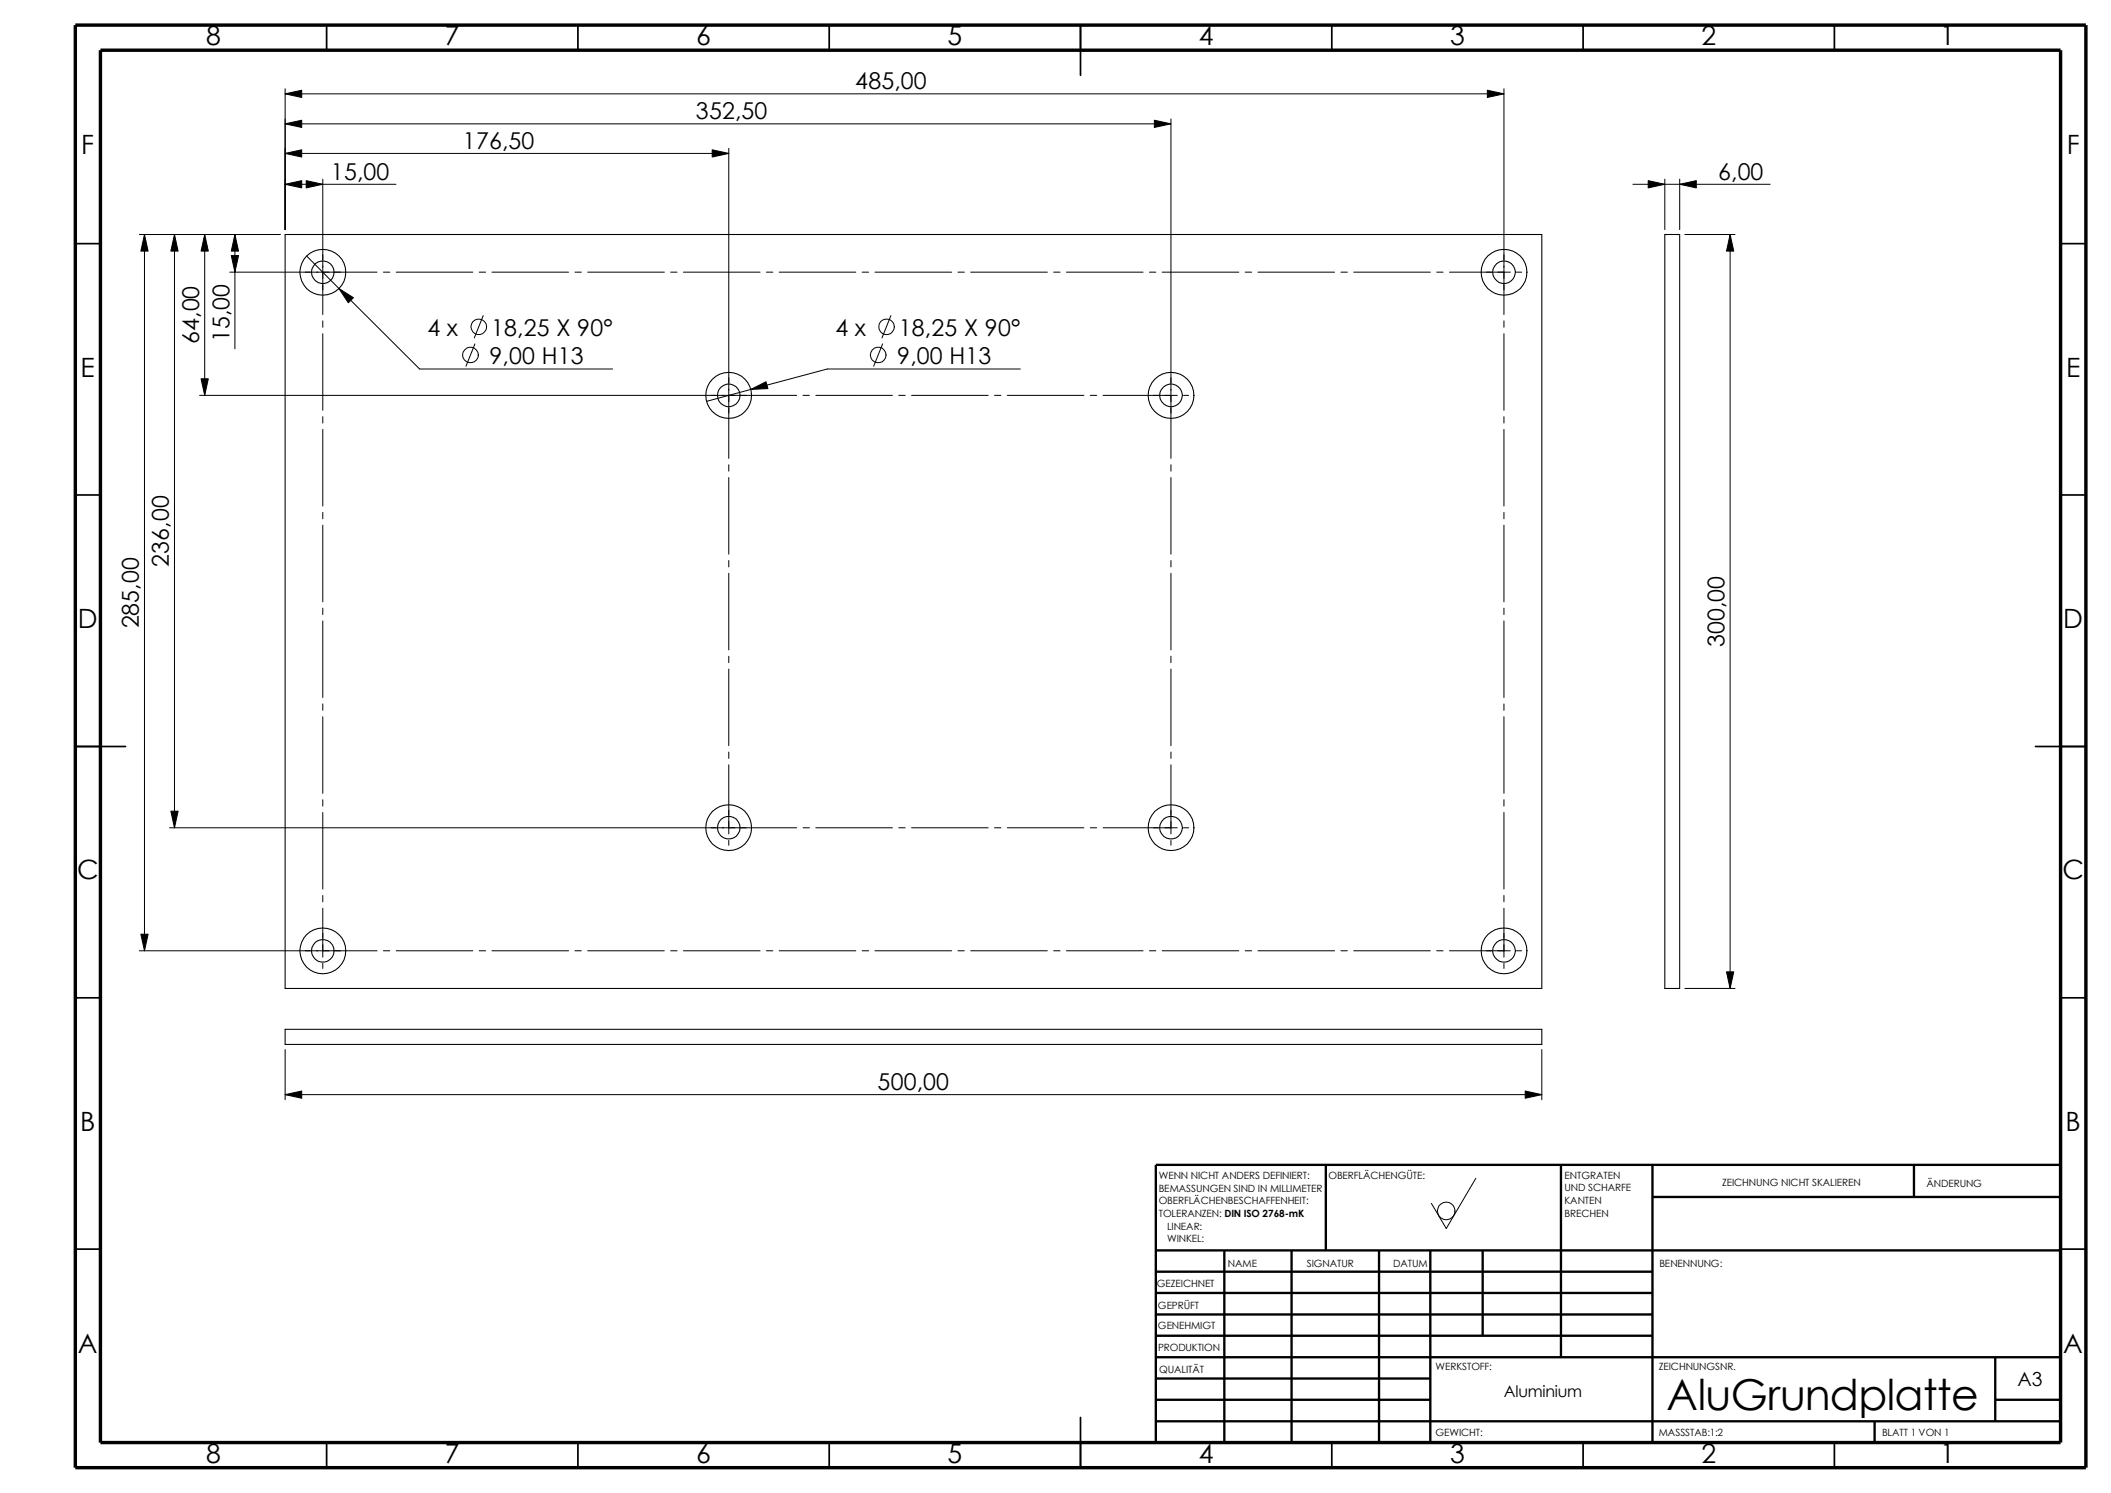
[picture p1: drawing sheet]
<svg xmlns="http://www.w3.org/2000/svg" width="420mm" height="297mm" viewBox="0 0 420 297" stroke-linecap="round" stroke-linejoin="round" font-family="sans-serif">
<g fill="none" stroke="#000" stroke-width=".34">
<path d="M65 5v5M115 5v5M165 5v5M215 5v10M265 5v5M315 5v5M365 5v5M15 48.5h5M410 48.5h5M15 98.5h5M410 98.5h5M15 148.5h10"/>
<path d="M405 148.5h10M15 198.5h5M410 198.5h5M15 248.5h5M410 248.5h5M65 287v5M115 287v5M165 287v5M215 282v10M265 287v5M315 287v5M365 287v5"/>
</g>
<g fill="none" stroke="#000" stroke-width=".47">
<path d="M263.8 231.7v17.1M310.6 231.7v38.3M328.8 238.1h81.2M328.8 231.7v55.3M380.8 231.7v6.4M410 231.7h-180v55.3M230 248.8h180M230 257.2h98.8M230 253h98.8M243.6 248.8v38.2M257 248.8v38.2M274.4 248.8v38.2"/>
<path d="M284.6 248.8v38.2M295 248.8v16.9M230 278.5h54.6M230 270h180M230 274.2h54.6M230 261.5h98.8M230 265.7h98.8M397 278.5h13M397 270v12.7M230 282.7h180M373 282.7v4.3"/>
</g>
<path d="M15 5h400v287h-400zM20 10h390v277h-390z" fill="none" stroke="#000" stroke-width=".68" stroke-linecap="butt"/>
<g fill="none" stroke="#000" stroke-width=".21">
<path d="M56.7 46.7h250v149.9h-250zM331.2 46.7h3v149.9h-3zM56.7 204.8h250v3h-250z"/>
<circle cx="64.2" cy="54.2" r="2.24"/>
<circle cx="64.2" cy="54.2" r="4.6"/>
<circle cx="299.2" cy="54.2" r="4.6"/>
<circle cx="299.2" cy="54.1" r="2.25"/>
<circle cx="145" cy="78.6" r="4.6"/>
<circle cx="145" cy="78.7" r="2.24"/>
<circle cx="233" cy="78.6" r="4.6"/>
<circle cx="233" cy="78.7" r="2.25"/>
<circle cx="145" cy="164.6" r="4.6"/>
<circle cx="145" cy="164.7" r="2.25"/>
<circle cx="233" cy="164.6" r="4.6"/>
<circle cx="233" cy="164.6" r="2.26"/>
<circle cx="64.2" cy="189.2" r="2.24"/>
<circle cx="64.2" cy="189.2" r="4.6"/>
<circle cx="299.2" cy="189.2" r="4.6"/>
<circle cx="299.2" cy="189.1" r="2.25"/>
</g>
<g fill="none" stroke="#000" stroke-width=".2">
<path d="M56.7 17.7v28M56.7 18.7h242.5M299.2 17.7v44.9M56.7 36.7h22.1M56.7 24.6h176.3M56.7 30.5h88.3M64.2 35.6v27M145 29.5v61.7M233 23.7v67.5M324.9 36.7h27.3M331.2 35.6v10.1M334.2 35.6v10.1"/>
<path d="M27.7 46.7h28M28.7 46.7v142.4M34.7 46.7v118M40.7 46.7v32M45.7 54.1h29.3M46.7 46.7v22.7M61 50.9l22.5 22.5h38.4M76.3 54.1h1.3M78.8 54.1h15.3M95.3 54.1h1.3M97.9 54.1h15.2M114.4 54.1h1.3"/>
<path d="M116.9 54.1h15.3M133.4 54.1h1.3M136 54.1h15.2M152.5 54.1h1.3M155 54.1h15.3M171.5 54.1h1.3M174.1 54.1h15.2M190.6 54.1h1.3M193.1 54.1h15.3M209.6 54.1h1.3M212.2 54.1h15.2M228.7 54.1h1.3"/>
<path d="M231.2 54.1h15.3M247.7 54.1h1.3M250.3 54.1h15.2M266.8 54.1h1.3M269.3 54.1h15.3M285.8 54.1h1.3M288.4 54.1h12.1M301.7 54.1h1M335.2 46.7h10M344.2 46.7v149.9M39.7 78.7h118.8M64.2 63.8v1.3"/>
<path d="M64.2 66.4v15.2M94.5 68.4l-1.8 4.5M96.1 62.8l-1.7 4.4M159.8 78.7h1.2M162.3 78.7h15.2M175.6 68.4l-1.8 4.5M177.2 62.8l-1.7 4.4M178.8 78.7h1.3M181.4 78.7h15.2M197.9 78.7h1.2M200.4 78.7h15.2M203 73.4h-38.4l-24 6.4"/>
<path d="M216.9 78.7h1.3M219.5 78.7h14.7M235.5 78.7h1M299.2 63.8v1.3M299.2 66.4v15.2M64.2 82.9v1.3M64.2 85.4v15.3M145 92.5v1.2M145 95v15.2M233 92.5v1.2M233 95v15.2M299.2 82.9v1.3"/>
<path d="M299.2 85.4v15.3M64.2 101.9v1.3M64.2 104.5v15.2M145 111.5v1.3M145 114v15.3M233 111.5v1.3M233 114v15.3M299.2 101.9v1.3M299.2 104.5v15.2M64.2 121v1.3M64.2 123.5v15.3M145 130.6v1.2"/>
<path d="M145 133.1v15.2M233 130.6v1.2M233 133.1v15.2M299.2 121v1.3M299.2 123.5v15.3M64.2 140v1.3M64.2 142.6v15.2M64.2 159.1v1.3M145 149.6v1.3M145 152.1v13.8M233 149.6v1.3M233 152.1v13.8"/>
<path d="M299.2 140v1.3M299.2 142.6v15.2M299.2 159.1v1.3M33.7 164.7h124.8M64.2 161.6v15.3M64.2 178.1v1.3M145 167.2v.9M159.8 164.7h1.2M162.3 164.7h15.2M178.8 164.7h1.3M181.4 164.7h15.2M197.9 164.7h1.2"/>
<path d="M200.4 164.7h15.2M216.9 164.7h1.3M219.5 164.7h14.7M233 167.2v.9M235.5 164.7h1M299.2 161.6v15.3M299.2 178.1v1.3M27.7 189.1h47.3M64.2 180.7v9.7M64.2 191.6v1.1M76.3 189.1h1.3M78.8 189.1h15.3"/>
<path d="M95.3 189.1h1.3M97.9 189.1h15.2M114.4 189.1h1.3M116.9 189.1h15.3M133.4 189.1h1.3M136 189.1h15.2M152.5 189.1h1.3M155 189.1h15.3M171.5 189.1h1.3M174.1 189.1h15.2M190.6 189.1h1.3M193.1 189.1h15.3"/>
<path d="M209.6 189.1h1.3M212.2 189.1h15.2M228.7 189.1h1.3M231.2 189.1h15.3M247.7 189.1h1.3M250.3 189.1h15.2M266.8 189.1h1.3M269.3 189.1h15.3M285.8 189.1h1.3M288.4 189.1h12.1M299.2 180.7v9.7M299.2 191.6v1.1"/>
<path d="M301.7 189.1h1M335.2 196.6h10M56.7 208.8v10M56.7 217.8h250M306.7 208.8v10M293.6 234.4l-5.9 10-2.9-5"/>
<circle cx="93.6" cy="70.6" r="1.56"/>
<circle cx="95.3" cy="65" r="1.56"/>
<circle cx="174.7" cy="70.6" r="1.56"/>
<circle cx="176.4" cy="65" r="1.56"/>
<circle cx="287.7" cy="240.9" r="1.75"/>
</g>
<g fill="#000" stroke="#000" stroke-width=".2">
<path d="M56.7 18.7l3.3-.8v1.5zM295.9 17.9l3.3 .8-3.3 .7zM56.7 36.7l3.3-.8v1.5zM56.7 24.6l3.3-.7v1.5zM56.7 30.5l3.3-.7v1.4zM60.9 35.9l3.3 .8-3.3 .7zM141.7 29.8l3.3 .7-3.3 .7zM229.7 23.9l3.3 .7-3.3 .8zM327.9 35.9l3.3 .8-3.3 .7zM334.2 36.7l3.3-.8v1.5zM28.7 46.7l.8 3.3h-1.5zM34.7 46.7l.7 3.3h-1.4z"/>
<path d="M40.7 46.7l.7 3.3h-1.4zM46 50.8h1.5l-.8 3.3zM46.7 46.7l.8 3.3h-1.5zM67.4 57.4l2.9 1.8-1 1zM344.2 46.7l.7 3.3h-1.4zM40 75.4h1.4l-.7 3.3zM149.4 77.5l3-1.6 .4 1.4zM34 161.4h1.4l-.7 3.3zM28 185.8h1.5l-.8 3.3zM343.5 193.3h1.4l-.7 3.3zM56.7 217.8l3.3-.8v1.5zM303.4 217l3.3 .8-3.3 .7z"/>
</g>
<text font-size="8.5" x="331.6" y="280.6">AluGrundplatte</text>
<g font-size="5.3">
<text x="41" y="9">8</text>
<text x="88.5" y="9">7</text>
<text x="138.5" y="9">6</text>
<text x="188.5" y="9">5</text>
<text x="238.5" y="9">4</text>
<text x="288.5" y="9">3</text>
<text x="338.5" y="9">2</text>
<text x="386" y="9">1</text>
<text x="16.2" y="30.7">F</text>
<text x="411.2" y="30.7">F</text>
<text x="16" y="75">E</text>
<text x="411" y="75">E</text>
<text x="15.5" y="125">D</text>
<text x="410.5" y="125">D</text>
<text x="15.3" y="175">C</text>
<text x="410.3" y="175">C</text>
<text x="16" y="225">B</text>
<text x="411" y="225">B</text>
<text x="15.5" y="269.2">A</text>
<text x="410.5" y="269.2">A</text>
<text x="41" y="291">8</text>
<text x="88.5" y="291">7</text>
<text x="138.5" y="291">6</text>
<text x="188.5" y="291">5</text>
<text x="238.5" y="291">4</text>
<text x="288.5" y="291">3</text>
<text x="338.5" y="291">2</text>
<text x="386" y="291">1</text>
</g>
<g font-size="4.6">
<text x="170.1" y="17.7">485,00</text>
<text x="138.4" y="23.7">352,50</text>
<text x="92.1" y="29.6">176,50</text>
<text x="65.8" y="35.7">15,00</text>
<text x="341.8" y="35.7">6,00</text>
<text x="39.6" y="68.5" transform="rotate(-90 39.6 68.5)">64,00</text>
<text x="45.6" y="68.1" transform="rotate(-90 45.6 68.1)">15,00</text>
<text x="85" y="66.8">4 x</text>
<text x="97.7" y="66.8">18,25 X 90°</text>
<text x="166.2" y="66.8">4 x</text>
<text x="178.9" y="66.8">18,25 X 90°</text>
<text x="97.4" y="72.4">9,00 H13</text>
<text x="178.5" y="72.4">9,00 H13</text>
<text x="33.6" y="112.8" transform="rotate(-90 33.6 112.8)">236,00</text>
<text x="27.6" y="125" transform="rotate(-90 27.6 125)">285,00</text>
<text x="343.1" y="128.8" transform="rotate(-90 343.1 128.8)">300,00</text>
<text x="174.6" y="216.8">500,00</text>
</g>
<text font-size="3.9" x="401.4" y="275.6">A3</text>
<text font-size="3.2" x="299.2" y="277.9">Aluminium</text>
<g font-size="2">
<text x="230.5" y="234.6">WENN NICHT ANDERS DEFINIERT:</text>
<text x="230.5" y="237.1">BEMASSUNGEN SIND IN MILLIMETER</text>
<text x="230.5" y="239.6">OBERFLÄCHENBESCHAFFENHEIT:</text>
<text x="264.3" y="234.6">OBERFLÄCHENGÜTE:</text>
<text x="311.3" y="239.5">KANTEN</text>
<text x="311.3" y="237">UND SCHARFE</text>
<text x="311.3" y="234.5">ENTGRATEN</text>
<text x="342.6" y="236">ZEICHNUNG NICHT SKALIEREN</text>
<text x="383.3" y="236.2">ÄNDERUNG</text>
<text x="230.5" y="242.1">TOLERANZEN: DIN ISO 2768-mK</text>
<text x="232.2" y="244.6">LINEAR:</text>
<text x="311.3" y="242">BRECHEN</text>
<text x="232.2" y="247.1">WINKEL:</text>
<text x="260" y="252">SIGNATUR</text>
<text x="277.2" y="252">DATUM</text>
<text x="330.2" y="252">BENENNUNG:</text>
<text x="230.2" y="256.1">GEZEICHNET</text>
<text x="244.3" y="252.1">NAME</text>
<text x="230.4" y="260.4">GEPRÜFT</text>
<text x="230.4" y="264.5">GENEHMIGT</text>
<text x="230.4" y="268.8">PRODUKTION</text>
<text x="230.6" y="273.2">QUALITÄT</text>
<text x="285.6" y="272.5">WERKSTOFF:</text>
<text x="330" y="272.5">ZEICHNUNGSNR.</text>
<text x="285.6" y="285.6">GEWICHT:</text>
<text x="330" y="285.6">MASSSTAB:1:2</text>
<text x="374.4" y="285.6">BLATT 1 VON 1</text>
</g>
</svg>
